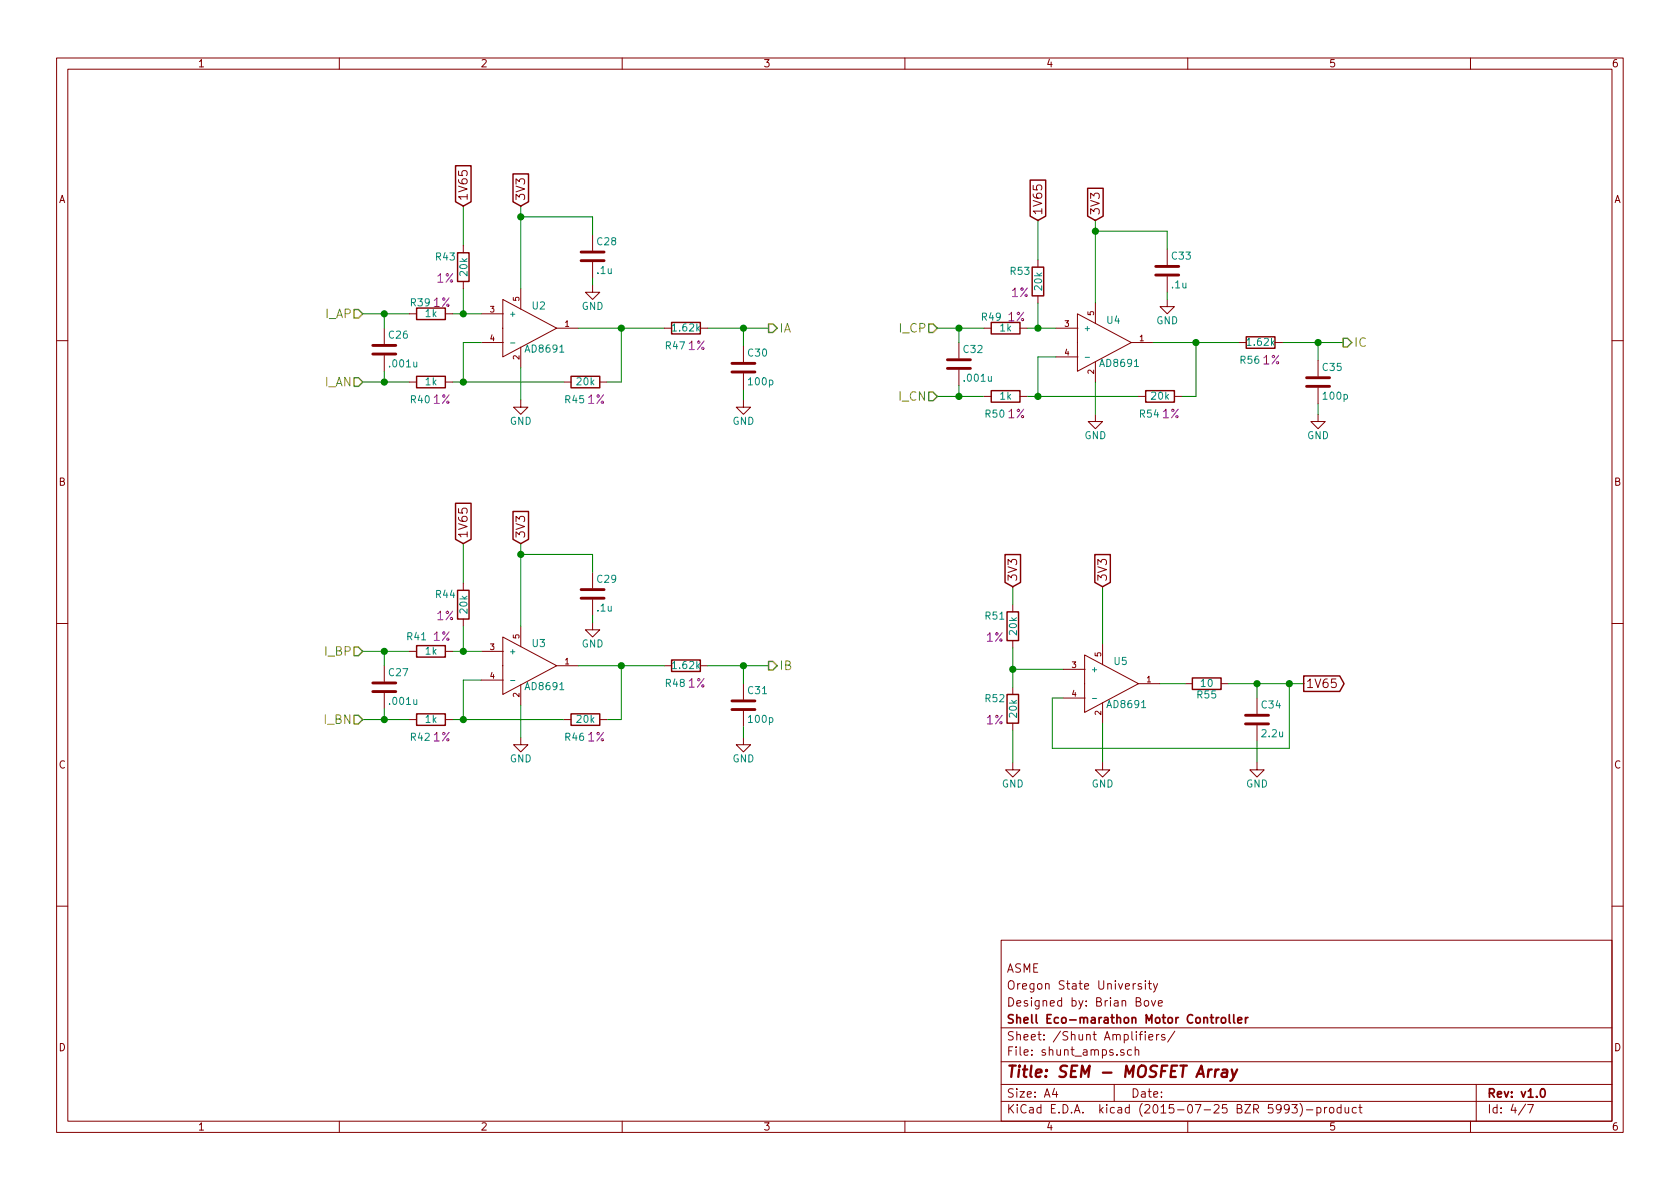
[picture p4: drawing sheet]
EESchema Schematic File Version 2
LIBS:power
LIBS:device
LIBS:transistors
LIBS:conn
LIBS:linear
LIBS:regul
LIBS:74xx
LIBS:cmos4000
LIBS:adc-dac
LIBS:memory
LIBS:xilinx
LIBS:microcontrollers
LIBS:dsp
LIBS:microchip
LIBS:analog_switches
LIBS:motorola
LIBS:texas
LIBS:intel
LIBS:audio
LIBS:interface
LIBS:digital-audio
LIBS:philips
LIBS:display
LIBS:cypress
LIBS:siliconi
LIBS:opto
LIBS:atmel
LIBS:contrib
LIBS:valves
LIBS:borniers
LIBS:drv8303
LIBS:dual-pmos
LIBS:net-tie
LIBS:ad8691
LIBS:drv8301
LIBS:tlv62566
LIBS:mcp9700
LIBS:st-shield-rev1-cache
EELAYER 25 0
EELAYER END
$Descr A4 11693 8268
encoding utf-8
Sheet 4 7
Title "SEM - MOSFET Array"
Date ""
Rev "v1.0"
Comp "Shell Eco-marathon Motor Controller"
Comment1 "Designed by: Brian Bove"
Comment2 "Oregon State University"
Comment3 "ASME"
Comment4 ""
$EndDescr
$Comp
L C C26
U 1 1
P 2675 2425
F 0 "C26" H 2700 2525 50  0000 L CNN
F 1 ".001u" H 2700 2325 50  0000 L CNN
F 2 "" H 2713 2275 30  0001 C CNN
F 3 "" H 2675 2425 60  0000 C CNN
	1    2675 2425
	1    0    0    -1  
$EndComp
$Comp
L C C28
U 1 1
P 4125 1775
F 0 "C28" H 4150 1875 50  0000 L CNN
F 1 ".1u" H 4150 1675 50  0000 L CNN
F 2 "" H 4163 1625 30  0001 C CNN
F 3 "" H 4125 1775 60  0000 C CNN
	1    4125 1775
	1    0    0    -1  
$EndComp
$Comp
L GND #PWR042
U 1 1
P 4125 1975
F 0 "#PWR042" H 4125 1725 50  0001 C CNN
F 1 "GND" H 4125 1825 50  0000 C CNN
F 2 "" H 4125 1975 60  0000 C CNN
F 3 "" H 4125 1975 60  0000 C CNN
	1    4125 1975
	1    0    0    -1  
$EndComp
$Comp
L GND #PWR043
U 1 1
P 3625 2775
F 0 "#PWR043" H 3625 2525 50  0001 C CNN
F 1 "GND" H 3625 2625 50  0000 C CNN
F 2 "" H 3625 2775 60  0000 C CNN
F 3 "" H 3625 2775 60  0000 C CNN
	1    3625 2775
	1    0    0    -1  
$EndComp
$Comp
L AD8691 U2
U 1 1
P 3500 2275
F 0 "U2" H 3700 2400 50  0000 L BNN
F 1 "AD8691" H 3650 2100 50  0000 L BNN
F 2 "" H 3425 2325 20  0001 C CNN
F 3 "" H 3043 2455 60  0000 C CNN
	1    3500 2275
	1    0    0    -1  
$EndComp
Wire Wire Line
	4925 2275 5350 2275
Wire Wire Line
	5175 2275 5175 2400
Wire Wire Line
	4025 2275 4625 2275
Wire Wire Line
	4125 1925 4125 1975
Wire Wire Line
	4125 1625 4125 1500
Wire Wire Line
	4125 1500 3625 1500
Wire Wire Line
	3625 1425 3625 2000
Wire Wire Line
	3625 2550 3625 2775
Wire Wire Line
	3150 2650 3925 2650
Wire Wire Line
	4225 2650 4325 2650
Wire Wire Line
	4325 2650 4325 2275
Connection ~ 4325 2275
Wire Wire Line
	3225 2000 3225 2175
Wire Wire Line
	3150 2175 3350 2175
Connection ~ 3225 2175
Wire Wire Line
	3350 2375 3225 2375
Wire Wire Line
	3225 2375 3225 2650
Connection ~ 3225 2650
Wire Wire Line
	2525 2175 2850 2175
Wire Wire Line
	2675 2175 2675 2275
Wire Wire Line
	2525 2650 2850 2650
Wire Wire Line
	2675 2650 2675 2575
Connection ~ 2675 2650
Connection ~ 2675 2175
$Comp
L GND #PWR044
U 1 1
P 5175 2775
F 0 "#PWR044" H 5175 2525 50  0001 C CNN
F 1 "GND" H 5175 2625 50  0000 C CNN
F 2 "" H 5175 2775 60  0000 C CNN
F 3 "" H 5175 2775 60  0000 C CNN
	1    5175 2775
	1    0    0    -1  
$EndComp
Wire Wire Line
	5175 2700 5175 2775
Connection ~ 5175 2275
Wire Wire Line
	3225 1700 3225 1425
Connection ~ 3625 1500
Text GLabel 3625 1425 1    60   Input ~ 0
3V3
$Comp
L R R39
U 1 1
P 3000 2175
F 0 "R39" V 2925 2100 50  0000 C CNN
F 1 "1k" V 3000 2175 50  0000 C CNN
F 2 "" V 2930 2175 30  0001 C CNN
F 3 "" H 3000 2175 30  0000 C CNN
F 4 "1%" V 2925 2250 60  0000 C CNN "Tolerance"
	1    3000 2175
	0    1    1    0   
$EndComp
$Comp
L R R40
U 1 1
P 3000 2650
F 0 "R40" V 3125 2575 50  0000 C CNN
F 1 "1k" V 3000 2650 50  0000 C CNN
F 2 "" V 2930 2650 30  0001 C CNN
F 3 "" H 3000 2650 30  0000 C CNN
F 4 "1%" V 3125 2725 60  0000 C CNN "Tolerance"
	1    3000 2650
	0    1    1    0   
$EndComp
$Comp
L R R45
U 1 1
P 4075 2650
F 0 "R45" V 4200 2575 50  0000 C CNN
F 1 "20k" V 4075 2650 50  0000 C CNN
F 2 "" V 4005 2650 30  0001 C CNN
F 3 "" H 4075 2650 30  0000 C CNN
F 4 "1%" V 4200 2725 60  0000 C CNN "Tolerance"
	1    4075 2650
	0    1    1    0   
$EndComp
$Comp
L R R43
U 1 1
P 3225 1850
F 0 "R43" H 3350 1775 50  0000 C CNN
F 1 "20k" V 3225 1850 50  0000 C CNN
F 2 "" V 3155 1850 30  0001 C CNN
F 3 "" H 3225 1850 30  0000 C CNN
F 4 "1%" H 3350 1925 60  0000 C CNN "Tolerance"
	1    3225 1850
	-1   0    0    1   
$EndComp
Text HLabel 2525 2175 0    60   Input ~ 0
I_AP
Text HLabel 2525 2650 0    60   Input ~ 0
I_AN
Text HLabel 5350 2275 2    60   Output ~ 0
IA
$Comp
L C C32
U 1 1
P 6675 2525
F 0 "C32" H 6700 2625 50  0000 L CNN
F 1 ".001u" H 6700 2425 50  0000 L CNN
F 2 "" H 6713 2375 30  0001 C CNN
F 3 "" H 6675 2525 60  0000 C CNN
	1    6675 2525
	1    0    0    -1  
$EndComp
$Comp
L C C33
U 1 1
P 8125 1875
F 0 "C33" H 8150 1975 50  0000 L CNN
F 1 ".1u" H 8150 1775 50  0000 L CNN
F 2 "" H 8163 1725 30  0001 C CNN
F 3 "" H 8125 1875 60  0000 C CNN
	1    8125 1875
	1    0    0    -1  
$EndComp
$Comp
L GND #PWR045
U 1 1
P 8125 2075
F 0 "#PWR045" H 8125 1825 50  0001 C CNN
F 1 "GND" H 8125 1925 50  0000 C CNN
F 2 "" H 8125 2075 60  0000 C CNN
F 3 "" H 8125 2075 60  0000 C CNN
	1    8125 2075
	1    0    0    -1  
$EndComp
$Comp
L GND #PWR046
U 1 1
P 7625 2875
F 0 "#PWR046" H 7625 2625 50  0001 C CNN
F 1 "GND" H 7625 2725 50  0000 C CNN
F 2 "" H 7625 2875 60  0000 C CNN
F 3 "" H 7625 2875 60  0000 C CNN
	1    7625 2875
	1    0    0    -1  
$EndComp
$Comp
L AD8691 U4
U 1 1
P 7500 2375
F 0 "U4" H 7700 2500 50  0000 L BNN
F 1 "AD8691" H 7650 2200 50  0000 L BNN
F 2 "" H 7425 2425 20  0001 C CNN
F 3 "" H 7043 2555 60  0000 C CNN
	1    7500 2375
	1    0    0    -1  
$EndComp
Wire Wire Line
	8925 2375 9350 2375
Wire Wire Line
	9175 2375 9175 2500
Wire Wire Line
	8025 2375 8625 2375
Wire Wire Line
	8125 2025 8125 2075
Wire Wire Line
	8125 1725 8125 1600
Wire Wire Line
	8125 1600 7625 1600
Wire Wire Line
	7625 1525 7625 2100
Wire Wire Line
	7625 2650 7625 2875
Wire Wire Line
	7150 2750 7925 2750
Wire Wire Line
	8225 2750 8325 2750
Wire Wire Line
	8325 2750 8325 2375
Connection ~ 8325 2375
Wire Wire Line
	7225 2100 7225 2275
Wire Wire Line
	7150 2275 7350 2275
Connection ~ 7225 2275
Wire Wire Line
	7350 2475 7225 2475
Wire Wire Line
	7225 2475 7225 2750
Connection ~ 7225 2750
Wire Wire Line
	6525 2275 6850 2275
Wire Wire Line
	6675 2275 6675 2375
Wire Wire Line
	6525 2750 6850 2750
Wire Wire Line
	6675 2750 6675 2675
Connection ~ 6675 2750
Connection ~ 6675 2275
$Comp
L GND #PWR047
U 1 1
P 9175 2875
F 0 "#PWR047" H 9175 2625 50  0001 C CNN
F 1 "GND" H 9175 2725 50  0000 C CNN
F 2 "" H 9175 2875 60  0000 C CNN
F 3 "" H 9175 2875 60  0000 C CNN
	1    9175 2875
	1    0    0    -1  
$EndComp
Wire Wire Line
	9175 2800 9175 2875
Connection ~ 9175 2375
Wire Wire Line
	7225 1800 7225 1525
Connection ~ 7625 1600
Text GLabel 7625 1525 1    60   Input ~ 0
3V3
$Comp
L R R49
U 1 1
P 7000 2275
F 0 "R49" V 6925 2175 50  0000 C CNN
F 1 "1k" V 7000 2275 50  0000 C CNN
F 2 "" V 6930 2275 30  0001 C CNN
F 3 "" H 7000 2275 30  0000 C CNN
F 4 "1%" V 6925 2350 60  0000 C CNN "Tolerance"
	1    7000 2275
	0    1    1    0   
$EndComp
$Comp
L R R50
U 1 1
P 7000 2750
F 0 "R50" V 7125 2675 50  0000 C CNN
F 1 "1k" V 7000 2750 50  0000 C CNN
F 2 "" V 6930 2750 30  0001 C CNN
F 3 "" H 7000 2750 30  0000 C CNN
F 4 "1%" V 7125 2825 60  0000 C CNN "Tolerance"
	1    7000 2750
	0    1    1    0   
$EndComp
$Comp
L R R54
U 1 1
P 8075 2750
F 0 "R54" V 8200 2675 50  0000 C CNN
F 1 "20k" V 8075 2750 50  0000 C CNN
F 2 "" V 8005 2750 30  0001 C CNN
F 3 "" H 8075 2750 30  0000 C CNN
F 4 "1%" V 8200 2825 60  0000 C CNN "Tolerance"
	1    8075 2750
	0    1    1    0   
$EndComp
$Comp
L R R53
U 1 1
P 7225 1950
F 0 "R53" H 7350 1875 50  0000 C CNN
F 1 "20k" V 7225 1950 50  0000 C CNN
F 2 "" V 7155 1950 30  0001 C CNN
F 3 "" H 7225 1950 30  0000 C CNN
F 4 "1%" H 7350 2025 60  0000 C CNN "Tolerance"
	1    7225 1950
	-1   0    0    1   
$EndComp
Text HLabel 6525 2275 0    60   Input ~ 0
I_CP
Text HLabel 6525 2750 0    60   Input ~ 0
I_CN
Text HLabel 9350 2375 2    60   Output ~ 0
IC
$Comp
L C C27
U 1 1
P 2675 4775
F 0 "C27" H 2700 4875 50  0000 L CNN
F 1 ".001u" H 2700 4675 50  0000 L CNN
F 2 "" H 2713 4625 30  0001 C CNN
F 3 "" H 2675 4775 60  0000 C CNN
	1    2675 4775
	1    0    0    -1  
$EndComp
$Comp
L C C29
U 1 1
P 4125 4125
F 0 "C29" H 4150 4225 50  0000 L CNN
F 1 ".1u" H 4150 4025 50  0000 L CNN
F 2 "" H 4163 3975 30  0001 C CNN
F 3 "" H 4125 4125 60  0000 C CNN
	1    4125 4125
	1    0    0    -1  
$EndComp
$Comp
L GND #PWR048
U 1 1
P 4125 4325
F 0 "#PWR048" H 4125 4075 50  0001 C CNN
F 1 "GND" H 4125 4175 50  0000 C CNN
F 2 "" H 4125 4325 60  0000 C CNN
F 3 "" H 4125 4325 60  0000 C CNN
	1    4125 4325
	1    0    0    -1  
$EndComp
$Comp
L GND #PWR049
U 1 1
P 3625 5125
F 0 "#PWR049" H 3625 4875 50  0001 C CNN
F 1 "GND" H 3625 4975 50  0000 C CNN
F 2 "" H 3625 5125 60  0000 C CNN
F 3 "" H 3625 5125 60  0000 C CNN
	1    3625 5125
	1    0    0    -1  
$EndComp
$Comp
L AD8691 U3
U 1 1
P 3500 4625
F 0 "U3" H 3700 4750 50  0000 L BNN
F 1 "AD8691" H 3650 4450 50  0000 L BNN
F 2 "" H 3425 4675 20  0001 C CNN
F 3 "" H 3043 4805 60  0000 C CNN
	1    3500 4625
	1    0    0    -1  
$EndComp
$Comp
L R R48
U 1 1
P 4775 4625
F 0 "R48" V 4900 4550 50  0000 C CNN
F 1 "1.62k" V 4775 4625 50  0000 C CNN
F 2 "" V 4705 4625 30  0001 C CNN
F 3 "" H 4775 4625 30  0000 C CNN
F 4 "1%" V 4900 4700 60  0000 C CNN "Tolerance"
	1    4775 4625
	0    1    1    0   
$EndComp
$Comp
L C C31
U 1 1
P 5175 4900
F 0 "C31" H 5200 5000 50  0000 L CNN
F 1 "100p" H 5200 4800 50  0000 L CNN
F 2 "" H 5213 4750 30  0001 C CNN
F 3 "" H 5175 4900 60  0000 C CNN
	1    5175 4900
	1    0    0    -1  
$EndComp
Wire Wire Line
	4925 4625 5350 4625
Wire Wire Line
	5175 4625 5175 4750
Wire Wire Line
	4025 4625 4625 4625
Wire Wire Line
	4125 4275 4125 4325
Wire Wire Line
	4125 3975 4125 3850
Wire Wire Line
	4125 3850 3625 3850
Wire Wire Line
	3625 3775 3625 4350
Wire Wire Line
	3625 4900 3625 5125
Wire Wire Line
	3150 5000 3925 5000
Wire Wire Line
	4225 5000 4325 5000
Wire Wire Line
	4325 5000 4325 4625
Connection ~ 4325 4625
Wire Wire Line
	3225 4350 3225 4525
Wire Wire Line
	3150 4525 3350 4525
Connection ~ 3225 4525
Wire Wire Line
	3350 4725 3225 4725
Wire Wire Line
	3225 4725 3225 5000
Connection ~ 3225 5000
Wire Wire Line
	2525 4525 2850 4525
Wire Wire Line
	2675 4525 2675 4625
Wire Wire Line
	2525 5000 2850 5000
Wire Wire Line
	2675 5000 2675 4925
Connection ~ 2675 5000
Connection ~ 2675 4525
$Comp
L GND #PWR050
U 1 1
P 5175 5125
F 0 "#PWR050" H 5175 4875 50  0001 C CNN
F 1 "GND" H 5175 4975 50  0000 C CNN
F 2 "" H 5175 5125 60  0000 C CNN
F 3 "" H 5175 5125 60  0000 C CNN
	1    5175 5125
	1    0    0    -1  
$EndComp
Wire Wire Line
	5175 5050 5175 5125
Connection ~ 5175 4625
Wire Wire Line
	3225 4050 3225 3775
Connection ~ 3625 3850
Text GLabel 3625 3775 1    60   Input ~ 0
3V3
$Comp
L R R41
U 1 1
P 3000 4525
F 0 "R41" V 2900 4425 50  0000 C CNN
F 1 "1k" V 3000 4525 50  0000 C CNN
F 2 "" V 2930 4525 30  0001 C CNN
F 3 "" H 3000 4525 30  0000 C CNN
F 4 "1%" V 2900 4600 60  0000 C CNN "Tolerance"
	1    3000 4525
	0    1    1    0   
$EndComp
$Comp
L R R42
U 1 1
P 3000 5000
F 0 "R42" V 3125 4925 50  0000 C CNN
F 1 "1k" V 3000 5000 50  0000 C CNN
F 2 "" V 2930 5000 30  0001 C CNN
F 3 "" H 3000 5000 30  0000 C CNN
F 4 "1%" V 3125 5075 60  0000 C CNN "Tolerance"
	1    3000 5000
	0    1    1    0   
$EndComp
$Comp
L R R46
U 1 1
P 4075 5000
F 0 "R46" V 4200 4925 50  0000 C CNN
F 1 "20k" V 4075 5000 50  0000 C CNN
F 2 "" V 4005 5000 30  0001 C CNN
F 3 "" H 4075 5000 30  0000 C CNN
F 4 "1%" V 4200 5075 60  0000 C CNN "Tolerance"
	1    4075 5000
	0    1    1    0   
$EndComp
$Comp
L R R44
U 1 1
P 3225 4200
F 0 "R44" H 3350 4125 50  0000 C CNN
F 1 "20k" V 3225 4200 50  0000 C CNN
F 2 "" V 3155 4200 30  0001 C CNN
F 3 "" H 3225 4200 30  0000 C CNN
F 4 "1%" H 3350 4275 60  0000 C CNN "Tolerance"
	1    3225 4200
	-1   0    0    1   
$EndComp
Text HLabel 2525 4525 0    60   Input ~ 0
I_BP
Text HLabel 2525 5000 0    60   Input ~ 0
I_BN
Text HLabel 5350 4625 2    60   Output ~ 0
IB
$Comp
L AD8691 U5
U 1 1
P 7550 4750
F 0 "U5" H 7750 4875 50  0000 L BNN
F 1 "AD8691" H 7700 4575 50  0000 L BNN
F 2 "" H 7475 4800 20  0001 C CNN
F 3 "" H 7093 4930 60  0000 C CNN
	1    7550 4750
	1    0    0    -1  
$EndComp
$Comp
L R R51
U 1 1
P 7050 4350
F 0 "R51" H 7175 4275 50  0000 C CNN
F 1 "20k" V 7050 4350 50  0000 C CNN
F 2 "" V 6980 4350 30  0001 C CNN
F 3 "" H 7050 4350 30  0000 C CNN
F 4 "1%" H 7175 4425 60  0000 C CNN "Tolerance"
	1    7050 4350
	-1   0    0    1   
$EndComp
$Comp
L R R52
U 1 1
P 7050 4925
F 0 "R52" H 7175 4850 50  0000 C CNN
F 1 "20k" V 7050 4925 50  0000 C CNN
F 2 "" V 6980 4925 30  0001 C CNN
F 3 "" H 7050 4925 30  0000 C CNN
F 4 "1%" H 7175 5000 60  0000 C CNN "Tolerance"
	1    7050 4925
	-1   0    0    1   
$EndComp
Wire Wire Line
	7675 4475 7675 4075
Wire Wire Line
	7050 4200 7050 4075
Wire Wire Line
	7050 4500 7050 4775
Wire Wire Line
	7050 5075 7050 5300
$Comp
L GND #PWR051
U 1 1
P 7050 5300
F 0 "#PWR051" H 7050 5050 50  0001 C CNN
F 1 "GND" H 7050 5150 50  0000 C CNN
F 2 "" H 7050 5300 60  0000 C CNN
F 3 "" H 7050 5300 60  0000 C CNN
	1    7050 5300
	1    0    0    -1  
$EndComp
Wire Wire Line
	7400 4650 7050 4650
Connection ~ 7050 4650
$Comp
L R R55
U 1 1
P 8400 4750
F 0 "R55" V 8480 4750 50  0000 C CNN
F 1 "10" V 8400 4750 50  0000 C CNN
F 2 "" V 8330 4750 30  0001 C CNN
F 3 "" H 8400 4750 30  0000 C CNN
	1    8400 4750
	0    1    1    0   
$EndComp
$Comp
L C C34
U 1 1
P 8750 5000
F 0 "C34" H 8775 5100 50  0000 L CNN
F 1 "2.2u" H 8775 4900 50  0000 L CNN
F 2 "" H 8788 4850 30  0001 C CNN
F 3 "" H 8750 5000 60  0000 C CNN
	1    8750 5000
	1    0    0    -1  
$EndComp
Wire Wire Line
	8550 4750 9075 4750
Wire Wire Line
	8750 4750 8750 4850
Wire Wire Line
	8250 4750 8075 4750
Wire Wire Line
	8750 5150 8750 5300
Wire Wire Line
	7675 5025 7675 5300
$Comp
L GND #PWR052
U 1 1
P 7675 5300
F 0 "#PWR052" H 7675 5050 50  0001 C CNN
F 1 "GND" H 7675 5150 50  0000 C CNN
F 2 "" H 7675 5300 60  0000 C CNN
F 3 "" H 7675 5300 60  0000 C CNN
	1    7675 5300
	1    0    0    -1  
$EndComp
$Comp
L GND #PWR053
U 1 1
P 8750 5300
F 0 "#PWR053" H 8750 5050 50  0001 C CNN
F 1 "GND" H 8750 5150 50  0000 C CNN
F 2 "" H 8750 5300 60  0000 C CNN
F 3 "" H 8750 5300 60  0000 C CNN
	1    8750 5300
	1    0    0    -1  
$EndComp
Wire Wire Line
	7400 4850 7325 4850
Wire Wire Line
	7325 4850 7325 5200
Wire Wire Line
	7325 5200 8975 5200
Wire Wire Line
	8975 5200 8975 4750
Connection ~ 8750 4750
Connection ~ 8975 4750
Text GLabel 7675 4075 1    60   Input ~ 0
3V3
Text GLabel 7050 4075 1    60   Input ~ 0
3V3
$Comp
L R R47
U 1 1
P 4775 2275
F 0 "R47" V 4900 2200 50  0000 C CNN
F 1 "1.62k" V 4775 2275 50  0000 C CNN
F 2 "" V 4705 2275 30  0001 C CNN
F 3 "" H 4775 2275 30  0000 C CNN
F 4 "1%" V 4900 2350 60  0000 C CNN "Tolerance"
	1    4775 2275
	0    1    1    0   
$EndComp
$Comp
L C C30
U 1 1
P 5175 2550
F 0 "C30" H 5200 2650 50  0000 L CNN
F 1 "100p" H 5200 2450 50  0000 L CNN
F 2 "" H 5213 2400 30  0001 C CNN
F 3 "" H 5175 2550 60  0000 C CNN
	1    5175 2550
	1    0    0    -1  
$EndComp
$Comp
L C C35
U 1 1
P 9175 2650
F 0 "C35" H 9200 2750 50  0000 L CNN
F 1 "100p" H 9200 2550 50  0000 L CNN
F 2 "" H 9213 2500 30  0001 C CNN
F 3 "" H 9175 2650 60  0000 C CNN
	1    9175 2650
	1    0    0    -1  
$EndComp
$Comp
L R R56
U 1 1
P 8775 2375
F 0 "R56" V 8900 2300 50  0000 C CNN
F 1 "1.62k" V 8775 2375 50  0000 C CNN
F 2 "" V 8705 2375 30  0001 C CNN
F 3 "" H 8775 2375 30  0000 C CNN
F 4 "1%" V 8900 2450 60  0000 C CNN "Tolerance"
	1    8775 2375
	0    1    1    0   
$EndComp
Text GLabel 9075 4750 2    60   Output ~ 0
1V65
Text GLabel 3225 1425 1    60   Input ~ 0
1V65
Text GLabel 7225 1525 1    60   Input ~ 0
1V65
Text GLabel 3225 3775 1    60   Input ~ 0
1V65
$EndSCHEMATC
